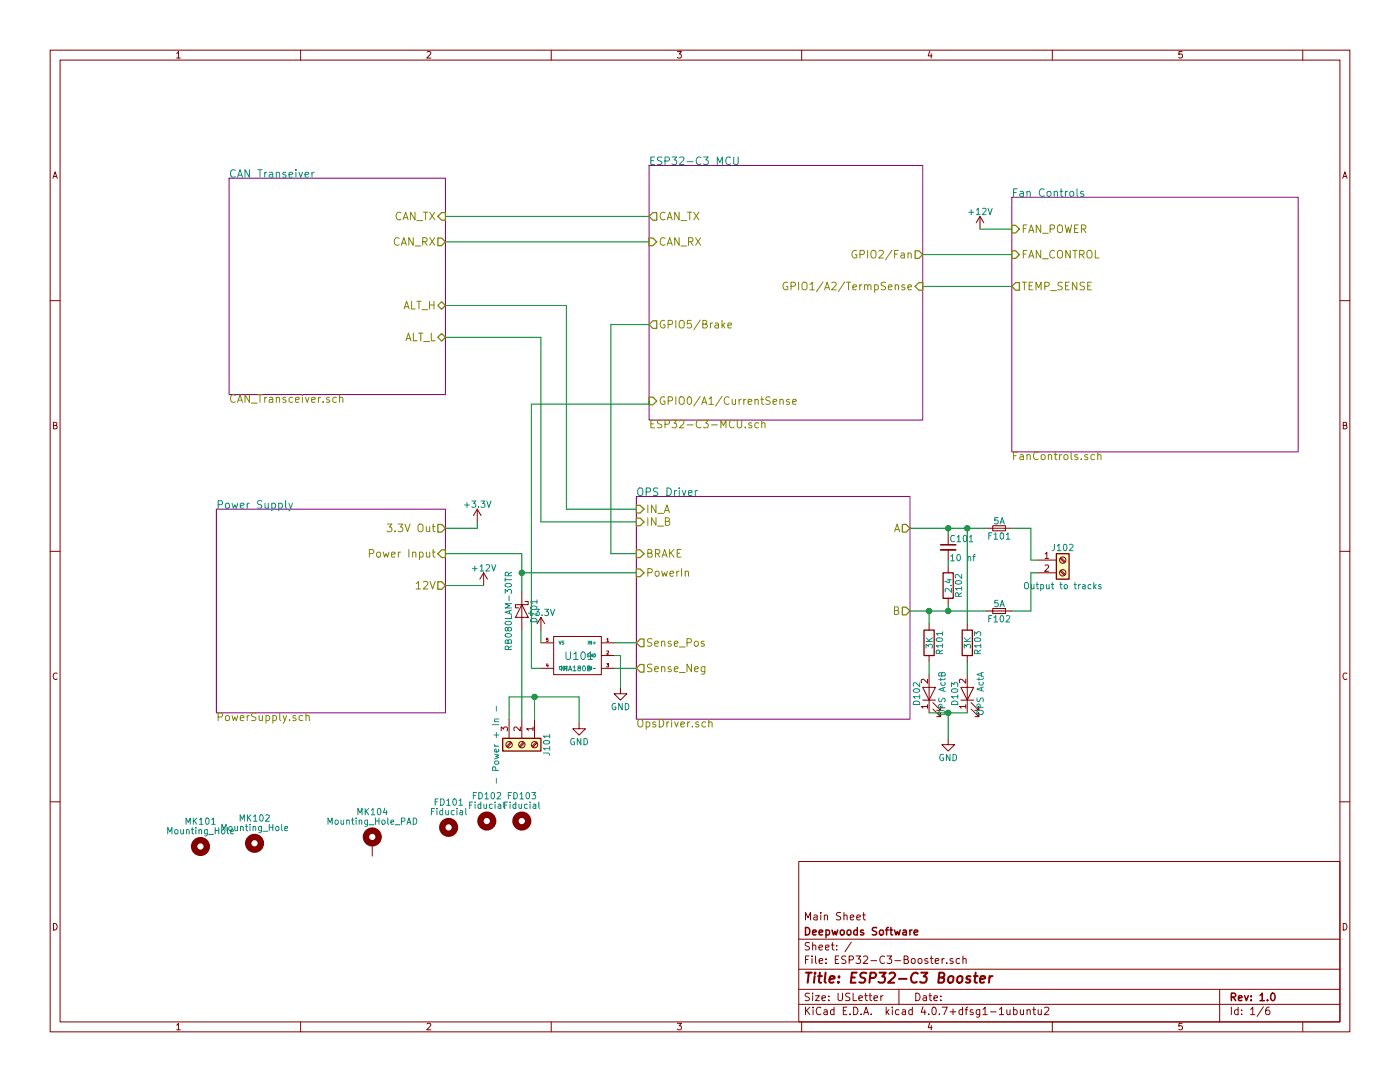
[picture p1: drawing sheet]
EESchema Schematic File Version 2
LIBS:power
LIBS:device
LIBS:switches
LIBS:relays
LIBS:motors
LIBS:transistors
LIBS:conn
LIBS:linear
LIBS:regul
LIBS:74xx
LIBS:cmos4000
LIBS:adc-dac
LIBS:memory
LIBS:xilinx
LIBS:microcontrollers
LIBS:dsp
LIBS:microchip
LIBS:analog_switches
LIBS:motorola
LIBS:texas
LIBS:intel
LIBS:audio
LIBS:interface
LIBS:digital-audio
LIBS:philips
LIBS:display
LIBS:cypress
LIBS:siliconi
LIBS:opto
LIBS:atmel
LIBS:contrib
LIBS:valves
LIBS:ESP32-C3FN4
LIBS:USBLC6-2SC6
LIBS:sn65hvd233-ht
LIBS:lm2574n-5
LIBS:DRV8873HPWPR
LIBS:mcp9701at
LIBS:MCP9700T-E_LT
LIBS:ina180b
LIBS:mechanical
LIBS:ESP32-C3-Booster-cache
EELAYER 25 0
EELAYER END
$Descr USLetter 11000 8500
encoding utf-8
Sheet 1 6
Title "ESP32-C3 Booster"
Date ""
Rev "1.0"
Comp "Deepwoods Software"
Comment1 "Main Sheet"
Comment2 ""
Comment3 ""
Comment4 ""
$EndDescr
$Sheet
S 5100 1300 2150 2000
U 630A2B31
F0 "ESP32-C3 MCU" 60
F1 "ESP32-C3-MCU.sch" 60
F2 "GPIO0/A1/CurrentSense" I L 5100 3150 60 
F3 "GPIO1/A2/TermpSense" I R 7250 2250 60 
F4 "GPIO2/Fan" O R 7250 2000 60 
F5 "CAN_TX" O L 5100 1700 60 
F6 "CAN_RX" I L 5100 1900 60 
F7 "GPIO5/Brake" O L 5100 2550 60 
$EndSheet
$Sheet
S 1800 1400 1700 1700
U 630A2B38
F0 "CAN Transeiver" 60
F1 "CAN_Transceiver.sch" 60
F2 "CAN_TX" I R 3500 1700 60 
F3 "CAN_RX" O R 3500 1900 60 
F4 "ALT_L" B R 3500 2650 60 
F5 "ALT_H" B R 3500 2400 60 
$EndSheet
$Sheet
S 1700 4000 1800 1600
U 630A2B3D
F0 "Power Supply" 60
F1 "PowerSupply.sch" 60
F2 "3.3V Out" O R 3500 4150 60 
F3 "Power Input" I R 3500 4350 60 
F4 "12V" O R 3500 4600 60 
$EndSheet
$Sheet
S 5000 3900 2150 1750
U 630A2B40
F0 "OPS Driver" 60
F1 "OpsDriver.sch" 60
F2 "IN_B" I L 5000 4100 60 
F3 "IN_A" I L 5000 4000 60 
F4 "BRAKE" I L 5000 4350 60 
F5 "PowerIn" I L 5000 4500 60 
F6 "A" O R 7150 4150 60 
F7 "B" O R 7150 4800 60 
F8 "Sense_Pos" O L 5000 5050 60 
F9 "Sense_Neg" O L 5000 5250 60 
$EndSheet
$Sheet
S 7950 1550 2250 2000
U 630A2B43
F0 "Fan Controls" 60
F1 "FanControls.sch" 60
F2 "FAN_POWER" I L 7950 1800 60 
F3 "FAN_CONTROL" I L 7950 2000 60 
F4 "TEMP_SENSE" O L 7950 2250 60 
$EndSheet
$Comp
L +3.3V #PWR01
U 1 1
P 3750 4100
F 0 "#PWR01" H 3750 3950 50  0001 C CNN
F 1 "+3.3V" H 3750 4240 50  0000 C CNN
F 2 "" H 3750 4100 50  0001 C CNN
F 3 "" H 3750 4100 50  0001 C CNN
	1    3750 4100
	1    0    0    -1  
$EndComp
$Comp
L +12V #PWR02
U 1 1
P 3800 4600
F 0 "#PWR02" H 3800 4450 50  0001 C CNN
F 1 "+12V" H 3800 4740 50  0000 C CNN
F 2 "" H 3800 4600 50  0001 C CNN
F 3 "" H 3800 4600 50  0001 C CNN
	1    3800 4600
	1    0    0    -1  
$EndComp
$Comp
L +12V #PWR03
U 1 1
P 7700 1800
F 0 "#PWR03" H 7700 1650 50  0001 C CNN
F 1 "+12V" H 7700 1940 50  0000 C CNN
F 2 "" H 7700 1800 50  0001 C CNN
F 3 "" H 7700 1800 50  0001 C CNN
	1    7700 1800
	1    0    0    -1  
$EndComp
$Comp
L Screw_Terminal_01x03 J101
U 1 1
P 4100 5850
F 0 "J101" H 4100 6050 50  0000 C CNN
F 1 "- Power + In -" H 4100 5650 50  0000 C CNN
F 2 "Connectors_Terminal_Blocks:TerminalBlock_Pheonix_PT-3.5mm_3pol" H 4100 5850 50  0001 C CNN
F 3 "" H 4100 5850 50  0001 C CNN
F 4 "651-544225" H 4100 5850 60  0001 C CNN "Mouser Part Number"
	1    4100 5850
	0    1    1    0   
$EndComp
$Comp
L D_Schottky D101
U 1 1
P 4100 4800
F 0 "D101" H 4100 4900 50  0000 C CNN
F 1 "RB080LAM-30TR" H 4100 4700 50  0000 C CNN
F 2 "RB080LAM-30TR:PMDTM" H 4100 4800 50  0001 C CNN
F 3 "" H 4100 4800 50  0001 C CNN
F 4 "755-RB080LAM-30TR" H 4100 4800 60  0001 C CNN "Mouser Part Number"
	1    4100 4800
	0    1    1    0   
$EndComp
$Comp
L C_Small C101
U 1 1
P 7450 4300
F 0 "C101" H 7460 4370 50  0000 L CNN
F 1 "10 nf" H 7460 4220 50  0000 L CNN
F 2 "Capacitors_SMD:C_1206" H 7450 4300 50  0001 C CNN
F 3 "" H 7450 4300 50  0001 C CNN
F 4 "791-1206B103K500CT" H 7450 4300 60  0001 C CNN "Mouser Part Number"
	1    7450 4300
	1    0    0    -1  
$EndComp
$Comp
L R R102
U 1 1
P 7450 4600
F 0 "R102" V 7530 4600 50  0000 C CNN
F 1 "2.4" V 7450 4600 50  0000 C CNN
F 2 "Resistors_SMD:R_1206" V 7380 4600 50  0001 C CNN
F 3 "" H 7450 4600 50  0001 C CNN
F 4 "71-CRCW12062R40FKEA" V 7450 4600 60  0001 C CNN "Mouser Part Number"
	1    7450 4600
	1    0    0    -1  
$EndComp
$Comp
L Fuse_Small F101
U 1 1
P 7850 4150
F 0 "F101" H 7850 4090 50  0000 C CNN
F 1 "5A" H 7850 4210 50  0000 C CNN
F 2 "MF-R500:MFR500" H 7850 4150 50  0001 C CNN
F 3 "" H 7850 4150 50  0001 C CNN
F 4 "652-MFR500" H 7850 4150 60  0001 C CNN "Mouser Part Number"
	1    7850 4150
	1    0    0    -1  
$EndComp
$Comp
L Fuse_Small F102
U 1 1
P 7850 4800
F 0 "F102" H 7850 4740 50  0000 C CNN
F 1 "5A" H 7850 4860 50  0000 C CNN
F 2 "MF-R500:MFR500" H 7850 4800 50  0001 C CNN
F 3 "" H 7850 4800 50  0001 C CNN
F 4 "652-MFR500" H 7850 4800 60  0001 C CNN "Mouser Part Number"
	1    7850 4800
	1    0    0    -1  
$EndComp
$Comp
L Screw_Terminal_01x02 J102
U 1 1
P 8350 4400
F 0 "J102" H 8350 4500 50  0000 C CNN
F 1 "Output to tracks" H 8350 4200 50  0000 C CNN
F 2 "Connectors_Terminal_Blocks:TerminalBlock_Pheonix_PT-3.5mm_2pol" H 8350 4400 50  0001 C CNN
F 3 "" H 8350 4400 50  0001 C CNN
F 4 "651-5442248" H 8350 4400 60  0001 C CNN "Mouser Part Number"
	1    8350 4400
	1    0    0    -1  
$EndComp
$Comp
L R R101
U 1 1
P 7300 5050
F 0 "R101" V 7380 5050 50  0000 C CNN
F 1 "3K" V 7300 5050 50  0000 C CNN
F 2 "Resistors_SMD:R_0603" V 7230 5050 50  0001 C CNN
F 3 "" H 7300 5050 50  0001 C CNN
F 4 "660-RN73H1JT3001F100" V 7300 5050 60  0001 C CNN "Mouser Part Number"
	1    7300 5050
	1    0    0    -1  
$EndComp
$Comp
L LED D102
U 1 1
P 7300 5450
F 0 "D102" H 7300 5550 50  0000 C CNN
F 1 "OPS ActB" H 7300 5350 50  0000 C CNN
F 2 "LEDs:LED_0603" H 7300 5450 50  0001 C CNN
F 3 "" H 7300 5450 50  0001 C CNN
F 4 "710-150060RS75000" H 7300 5450 60  0001 C CNN "Mouser Part Number"
	1    7300 5450
	0    -1   -1   0   
$EndComp
$Comp
L R R103
U 1 1
P 7600 5050
F 0 "R103" V 7680 5050 50  0000 C CNN
F 1 "3K" V 7600 5050 50  0000 C CNN
F 2 "Resistors_SMD:R_0603" V 7530 5050 50  0001 C CNN
F 3 "" H 7600 5050 50  0001 C CNN
F 4 "660-RN73H1JT3001F100" V 7600 5050 60  0001 C CNN "Mouser Part Number"
	1    7600 5050
	1    0    0    -1  
$EndComp
$Comp
L LED D103
U 1 1
P 7600 5450
F 0 "D103" H 7600 5550 50  0000 C CNN
F 1 "OPS ActA" H 7600 5350 50  0000 C CNN
F 2 "LEDs:LED_0603" H 7600 5450 50  0001 C CNN
F 3 "" H 7600 5450 50  0001 C CNN
F 4 "710-150060GS75000" H 7600 5450 60  0001 C CNN "Mouser Part Number"
	1    7600 5450
	0    -1   -1   0   
$EndComp
$Comp
L GND #PWR04
U 1 1
P 7450 5800
F 0 "#PWR04" H 7450 5550 50  0001 C CNN
F 1 "GND" H 7450 5650 50  0000 C CNN
F 2 "" H 7450 5800 50  0001 C CNN
F 3 "" H 7450 5800 50  0001 C CNN
	1    7450 5800
	1    0    0    -1  
$EndComp
$Comp
L INA180B U101
U 1 1
P 4550 5150
F 0 "U101" H 4550 5150 60  0000 C CNN
F 1 "INA180B" H 4575 5050 39  0000 C CNN
F 2 "TO_SOT_Packages_SMD:SOT-23-5" H 4550 5150 60  0001 C CNN
F 3 "" H 4550 5150 60  0001 C CNN
	1    4550 5150
	-1   0    0    -1  
$EndComp
Wire Wire Line
	3500 1700 5100 1700
Wire Wire Line
	3500 1900 5100 1900
Wire Wire Line
	3750 4100 3750 4150
Wire Wire Line
	3750 4150 3500 4150
Wire Wire Line
	3800 4600 3500 4600
Wire Wire Line
	7950 1800 7700 1800
Wire Wire Line
	7950 2000 7250 2000
Wire Wire Line
	7950 2250 7250 2250
Wire Wire Line
	4100 5650 4100 4950
Wire Wire Line
	4100 4350 4100 4650
Wire Wire Line
	4100 4500 5000 4500
Wire Wire Line
	3500 4350 4100 4350
Connection ~ 4100 4500
Wire Wire Line
	7150 4150 7750 4150
Wire Wire Line
	7450 4150 7450 4200
Wire Wire Line
	7450 4400 7450 4450
Wire Wire Line
	7450 4800 7450 4750
Wire Wire Line
	7150 4800 7750 4800
Connection ~ 7450 4150
Connection ~ 7450 4800
Wire Wire Line
	7950 4150 8100 4150
Wire Wire Line
	8100 4150 8100 4400
Wire Wire Line
	8100 4400 8150 4400
Wire Wire Line
	7950 4800 8100 4800
Wire Wire Line
	8100 4800 8100 4500
Wire Wire Line
	8100 4500 8150 4500
Wire Wire Line
	7300 4900 7300 4800
Connection ~ 7300 4800
Wire Wire Line
	7600 4900 7600 4150
Connection ~ 7600 4150
Wire Wire Line
	7300 5200 7300 5300
Wire Wire Line
	7600 5200 7600 5300
Wire Wire Line
	7300 5600 7600 5600
Wire Wire Line
	7450 5800 7450 5600
Connection ~ 7450 5600
Wire Wire Line
	3500 2400 4450 2400
Wire Wire Line
	4450 2400 4450 4000
Wire Wire Line
	4450 4000 5000 4000
Wire Wire Line
	3500 2650 4250 2650
Wire Wire Line
	4250 2650 4250 4100
Wire Wire Line
	4250 4100 5000 4100
Wire Wire Line
	5100 2550 4800 2550
Wire Wire Line
	4800 2550 4800 4350
Wire Wire Line
	4800 4350 5000 4350
$Comp
L +3.3V #PWR05
U 1 1
P 4250 4950
F 0 "#PWR05" H 4250 4800 50  0001 C CNN
F 1 "+3.3V" H 4250 5090 50  0000 C CNN
F 2 "" H 4250 4950 50  0001 C CNN
F 3 "" H 4250 4950 50  0001 C CNN
	1    4250 4950
	1    0    0    -1  
$EndComp
Wire Wire Line
	4250 4950 4250 5050
Wire Wire Line
	4825 5050 5000 5050
Wire Wire Line
	5000 5250 4825 5250
$Comp
L GND #PWR06
U 1 1
P 4875 5400
F 0 "#PWR06" H 4875 5150 50  0001 C CNN
F 1 "GND" H 4875 5250 50  0000 C CNN
F 2 "" H 4875 5400 50  0001 C CNN
F 3 "" H 4875 5400 50  0001 C CNN
	1    4875 5400
	1    0    0    -1  
$EndComp
Wire Wire Line
	4825 5150 4875 5150
Wire Wire Line
	4875 5150 4875 5400
Wire Wire Line
	4175 5250 4250 5250
Wire Wire Line
	4175 3175 4175 5250
Wire Wire Line
	4175 3175 5100 3175
Wire Wire Line
	5100 3175 5100 3150
$Comp
L GND #PWR07
U 1 1
P 4550 5675
F 0 "#PWR07" H 4550 5425 50  0001 C CNN
F 1 "GND" H 4550 5525 50  0000 C CNN
F 2 "" H 4550 5675 50  0001 C CNN
F 3 "" H 4550 5675 50  0001 C CNN
	1    4550 5675
	1    0    0    -1  
$EndComp
Wire Wire Line
	4550 5475 4550 5675
Wire Wire Line
	4000 5650 4000 5475
Wire Wire Line
	4000 5475 4550 5475
Wire Wire Line
	4200 5650 4200 5475
Connection ~ 4200 5475
$Comp
L Mounting_Hole MK101
U 1 1
P 1575 6650
F 0 "MK101" H 1575 6850 50  0000 C CNN
F 1 "Mounting_Hole" H 1575 6775 50  0000 C CNN
F 2 "Mounting_Holes:MountingHole_3.5mm" H 1575 6650 50  0001 C CNN
F 3 "" H 1575 6650 50  0001 C CNN
	1    1575 6650
	1    0    0    -1  
$EndComp
$Comp
L Mounting_Hole MK102
U 1 1
P 2000 6625
F 0 "MK102" H 2000 6825 50  0000 C CNN
F 1 "Mounting_Hole" H 2000 6750 50  0000 C CNN
F 2 "Mounting_Holes:MountingHole_3.5mm" H 2000 6625 50  0001 C CNN
F 3 "" H 2000 6625 50  0001 C CNN
	1    2000 6625
	1    0    0    -1  
$EndComp
$Comp
L Mounting_Hole_PAD MK104
U 1 1
P 2925 6625
F 0 "MK104" H 2925 6875 50  0000 C CNN
F 1 "Mounting_Hole_PAD" H 2925 6800 50  0000 C CNN
F 2 "Mounting_Holes:MountingHole_3.5mm_Pad" H 2925 6625 50  0001 C CNN
F 3 "" H 2925 6625 50  0001 C CNN
	1    2925 6625
	1    0    0    -1  
$EndComp
$Comp
L Mounting_Hole FD101
U 1 1
P 3525 6500
F 0 "FD101" H 3525 6700 50  0000 C CNN
F 1 "Fiducial" H 3525 6625 50  0000 C CNN
F 2 "Fiducials:Fiducial_classic_Small_SilkscreenTop_Type1" H 3525 6500 50  0001 C CNN
F 3 "" H 3525 6500 50  0001 C CNN
	1    3525 6500
	1    0    0    -1  
$EndComp
$Comp
L Mounting_Hole FD102
U 1 1
P 3825 6450
F 0 "FD102" H 3825 6650 50  0000 C CNN
F 1 "Fiducial" H 3825 6575 50  0000 C CNN
F 2 "Fiducials:Fiducial_classic_Small_SilkscreenTop_Type1" H 3825 6450 50  0001 C CNN
F 3 "" H 3825 6450 50  0001 C CNN
	1    3825 6450
	1    0    0    -1  
$EndComp
$Comp
L Mounting_Hole FD103
U 1 1
P 4100 6450
F 0 "FD103" H 4100 6650 50  0000 C CNN
F 1 "Fiducial" H 4100 6575 50  0000 C CNN
F 2 "Fiducials:Fiducial_classic_Small_SilkscreenTop_Type1" H 4100 6450 50  0001 C CNN
F 3 "" H 4100 6450 50  0001 C CNN
	1    4100 6450
	1    0    0    -1  
$EndComp
$EndSCHEMATC
